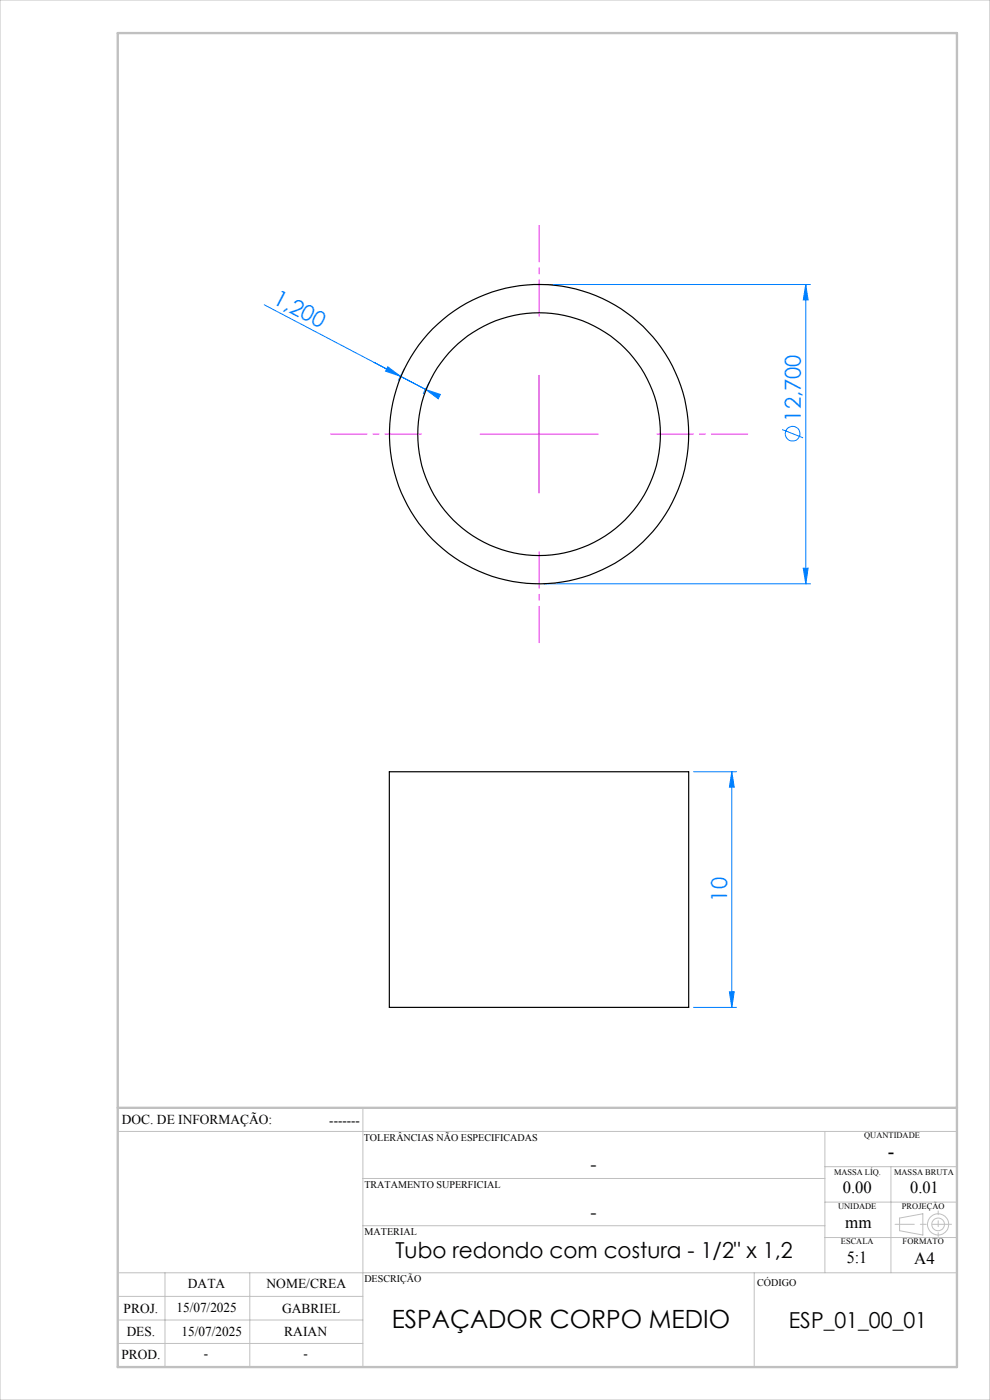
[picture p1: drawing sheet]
<svg xmlns="http://www.w3.org/2000/svg" width="210mm" height="297mm" viewBox="0 0 210 297" stroke-linecap="round" stroke-linejoin="round" font-family="sans-serif">
<g fill="none" stroke="#0080ff" stroke-width=".21">
<path d="M56.1 64.7l34.2 17.9M79.3 76.9l5.6 2.9M82.3 77.8l2.6 2-3.1-1.1zM85.8 78.2l-1.3 2.5M115.4 60.4h56.5M170.9 60.4l.5 3.2h-1zM170.9 60.4v63.5M90.3 82.6l3.1 1.1-.4 .9zM91.1 81l-1.3 2.5M165.9 91.1l4.5 1.8M115.4 123.9h56.5M170.4 120.5h1l-.5 3.4z"/>
<path d="M147.1 163.7h9.1M155.2 163.7l.6 3.3h-1.1zM155.2 163.7v50M147.1 213.7h9.1M154.7 210.4h1.1l-.6 3.3z"/>
<circle cx="168.1" cy="92" r="1.55"/>
</g>
<g fill="none" stroke="#c0c0c0" stroke-width=".21">
<path d="M0 0h210v297h-210zM77 235v55M25 240h178M77 250h98M175 240v30M175 255h28M175 247.5h28M189 247.5v22.5M190.8 258.4l5-.9v4.5l-5-.9zM25 275h52M25 270h178M35 270v20"/>
<path d="M53 270v20M77 260h98M160 270v20M175 262.5h28M25 285h52M25 280h52"/>
<circle cx="199" cy="259.7" r="1.34"/>
<circle cx="199" cy="259.7" r="2.25"/>
</g>
<path d="M114.4 67.1v-19.3M89.4 92.1h-19.3M139.4 92.1h19.2M114.4 117.1v19.2" fill="none" stroke="#f0f" stroke-width=".21" stroke-dasharray="15.2 1.3 1.3 1.3" stroke-dashoffset="7.5"/>
<path d="M114.3 79.6v25M101.8 92.1h25.1" fill="none" stroke="#f0f" stroke-width=".21"/>
<path d="M201.8 259.7h-11.9" fill="none" stroke="#c0c0c0" stroke-width=".21" stroke-dasharray="15.2 1.3 1.3 1.3" stroke-dashoffset="11.2"/>
<path d="M199 256.9v5.4" fill="none" stroke="#c0c0c0" stroke-width=".21" stroke-dasharray="15.2 1.3 1.3 1.3" stroke-dashoffset="14.4"/>
<path d="M25 7h178v283h-178zM25 235h178" fill="none" stroke="#c0c0c0" stroke-width=".5"/>
<g fill="#0080ff">
<path d="M82.3 77.8l2.6 2-3.1-1.1zM90.3 82.6l3.1 1.1-.4 .9z"/>
<path d="M170.4 120.5h1l-.5 3.4zM170.9 60.4l.5 3.2h-1z"/>
<path d="M155.2 163.7l.6 3.3h-1.1zM154.7 210.4h1.1l-.6 3.3z"/>
</g>
<g fill="none" stroke="#000" stroke-width=".25">
<path d="M82.6 163.7h63.5v50h-63.5z"/>
<circle cx="114.3" cy="92.1" r="31.8"/>
<circle cx="114.4" cy="92.1" r="25.7"/>
</g>
<text font-size="5.3" x="83.1" y="281.7">ESPAÇADOR CORPO MEDIO</text>
<g font-size="4.7" fill="#0080ff">
<text x="57.7" y="64.3" transform="rotate(28 57.7 64.3)">1,200</text>
<text x="169.9" y="89.4" transform="rotate(-90 169.9 89.4)">12,700</text>
<text x="154.2" y="191.3" transform="rotate(-90 154.2 191.3)">10</text>
</g>
<g font-size="4.7">
<text x="83.9" y="266.8">Tubo redondo com costura - 1/2&quot; x 1,2</text>
<text x="167.3" y="281.7">ESP_01_00_01</text>
</g>
<text font-size="4.3" x="188.3" y="245.8">-</text>
<g font-size="4">
<text x="125.2" y="248.4">-</text>
<text x="125.2" y="258.6">-</text>
</g>
<g font-size="3.6">
<text x="178.8" y="253.1">0.00</text>
<text x="193.1" y="253.1">0.01</text>
<text x="179.3" y="260.6">mm</text>
<text x="179.6" y="267.9">5:1</text>
<text x="193.9" y="268.1">A4</text>
</g>
<g font-size="2.9">
<text x="25.9" y="238.4">DOC. DE INFORMAÇÃO:</text>
<text x="69.8" y="238.6">-------</text>
<text x="39.9" y="273.2">DATA</text>
<text x="56.5" y="273.2">NOME/CREA</text>
<text x="26.2" y="278.6">PROJ.</text>
<text x="37.4" y="278.2">15/07/2025</text>
<text x="59.8" y="278.6">GABRIEL</text>
<text x="26.9" y="283.4">DES.</text>
<text x="38.5" y="283.4">15/07/2025</text>
<text x="60.3" y="283.4">RAIAN</text>
<text x="25.7" y="288.3">PROD.</text>
<text x="43.3" y="288">-</text>
<text x="64.4" y="288">-</text>
</g>
<g font-size="2.2">
<text x="77.2" y="242.1">TOLERÂNCIAS NÃO ESPECIFICADAS</text>
<text x="77.3" y="251.9">TRATAMENTO SUPERFICIAL</text>
<text x="77.3" y="261.9">MATERIAL</text>
<text x="77.3" y="272.1">DESCRIÇÃO</text>
<text x="160.6" y="272.8">CÓDIGO</text>
</g>
<g font-size="1.8">
<text x="183.3" y="241.4">QUANTIDADE</text>
<text x="176.9" y="249.2">MASSA LÍQ.</text>
<text x="189.7" y="249.2">MASSA BRUTA</text>
<text x="177.8" y="256.5">UNIDADE</text>
<text x="191.3" y="256.5">PROJEÇÃO</text>
<text x="178.4" y="264">ESCALA</text>
<text x="191.5" y="264">FORMATO</text>
</g>
</svg>
